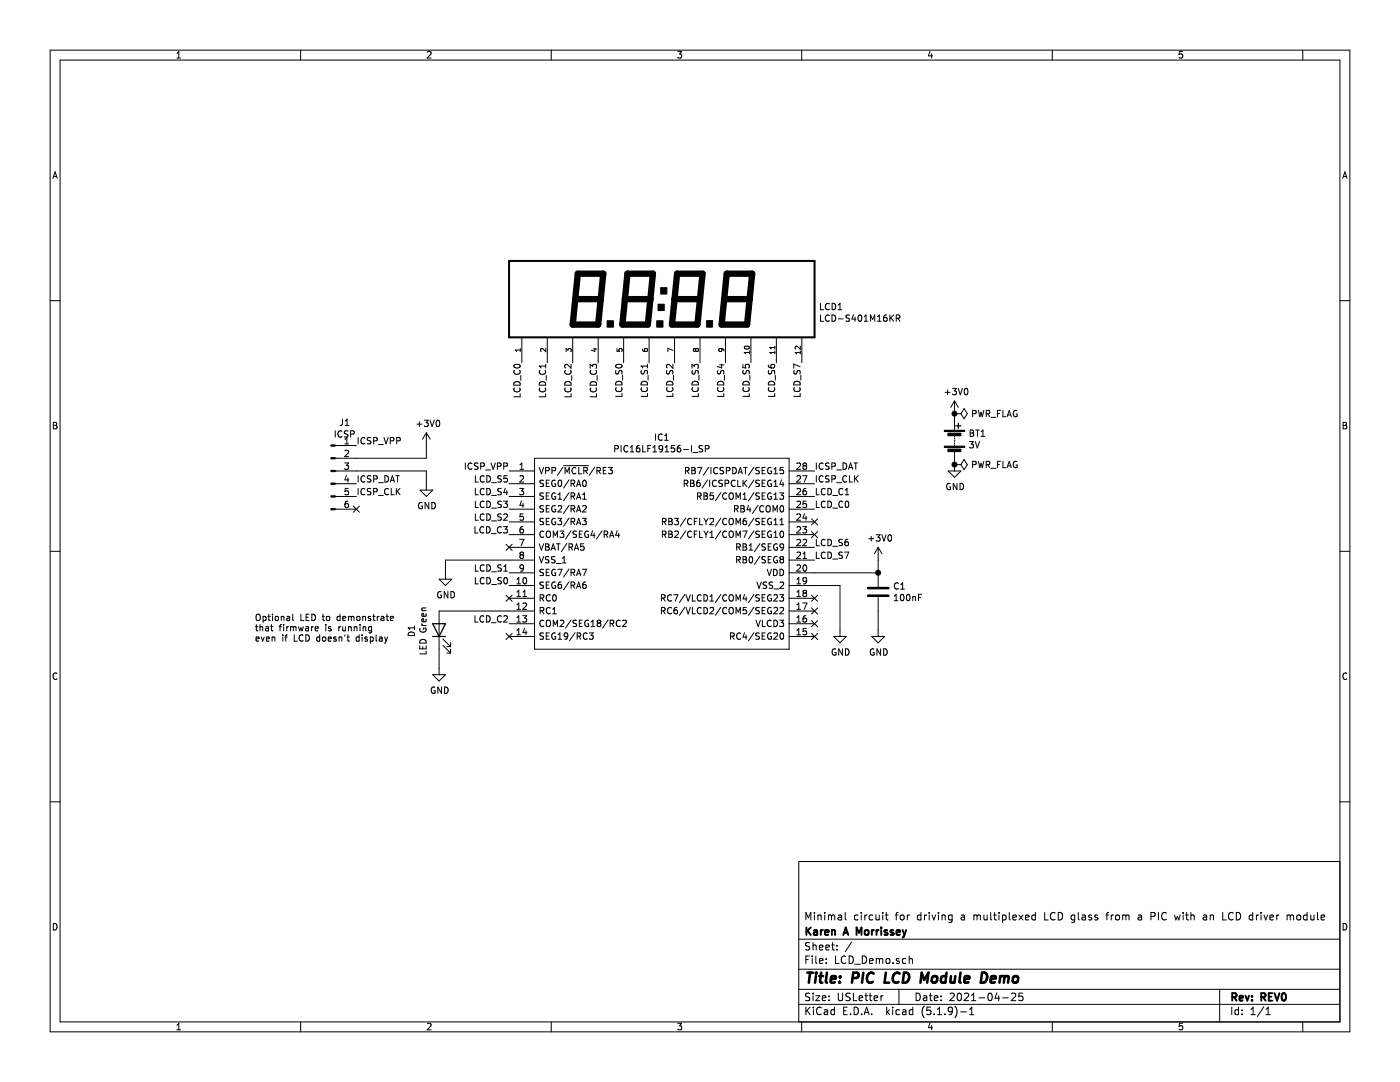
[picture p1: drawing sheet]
EESchema Schematic File Version 4
EELAYER 30 0
EELAYER END
$Descr USLetter 11000 8500
encoding utf-8
Sheet 1 1
Title "PIC LCD Module Demo"
Date "2021-04-25"
Rev "REV0"
Comp "Karen A Morrissey"
Comment1 "Minimal circuit for driving a multiplexed LCD glass from a PIC with an LCD driver module"
Comment2 ""
Comment3 ""
Comment4 ""
$EndDescr
$Comp
L LCD_Demo-rescue:PIC16LF19156-I_SP-PIC16LF19156-I_SP IC1
U 1 1
P 4000 3700
F 0 "IC1" H 5200 3965 50  0000 C CNN
F 1 "PIC16LF19156-I_SP" H 5200 3874 50  0000 C CNN
F 2 "PIC16LF19156-I_SP:DIP794W56P254L3486H508Q28N" H 6250 3800 50  0001 L CNN
F 3 "https://componentsearchengine.com/Datasheets/1/PIC16LF19156-I_SP.pdf" H 6250 3700 50  0001 L CNN
F 4 "8-bit Microcontrollers - MCU 28KB Flash, 2KB RAM, 256KB EE, LCD, 12-bit ADC2, DAC, LP COMP, PWM, CCP, CWG, SMT, ZCD, PPS, RTCC, HLT, WWDT, PMD" H 6250 3600 50  0001 L CNN "Description"
F 5 "5.08" H 6250 3500 50  0001 L CNN "Height"
F 6 "Microchip" H 6250 3400 50  0001 L CNN "Manufacturer_Name"
F 7 "PIC16LF19156-I/SP" H 6250 3300 50  0001 L CNN "Manufacturer_Part_Number"
F 8 "579-PIC16LF19156-ISP" H 6250 3200 50  0001 L CNN "Mouser Part Number"
F 9 "https://www.mouser.com/Search/Refine.aspx?Keyword=579-PIC16LF19156-ISP" H 6250 3100 50  0001 L CNN "Mouser Price/Stock"
F 10 "PIC16LF19156-I/SP" H 6250 3000 50  0001 L CNN "Arrow Part Number"
F 11 "https://www.arrow.com/en/products/pic16lf19156-isp/microchip-technology" H 6250 2900 50  0001 L CNN "Arrow Price/Stock"
	1    4000 3700
	1    0    0    -1  
$EndComp
$Comp
L LCD_Demo-rescue:LCD-S401M16KR-LCD-S401M16KR LCD1
U 1 1
P 4000 2050
F 0 "LCD1" H 6433 1691 50  0000 L CNN
F 1 "LCD-S401M16KR" H 6433 1600 50  0000 L CNN
F 2 "LCD-S401M16KR:LCD-S401M16KR" H 4000 2050 50  0001 L BNN
F 3 "" H 4000 2050 50  0001 L BNN
F 4 "Lumex" H 4000 2050 50  0001 C CNN "Manufacturer_Name"
F 5 "LCD-S401M16KR" H 4000 2050 50  0001 C CNN "Manufacturer_Part_Number"
	1    4000 2050
	1    0    0    -1  
$EndComp
$Comp
L Connector:Conn_01x06_Male J1
U 1 1
P 2600 3700
F 0 "J1" H 2708 4081 50  0000 C CNN
F 1 "ICSP" H 2708 3990 50  0000 C CNN
F 2 "Connector_PinHeader_2.54mm:PinHeader_1x06_P2.54mm_Vertical" H 2600 3700 50  0001 C CNN
F 3 "~" H 2600 3700 50  0001 C CNN
	1    2600 3700
	1    0    0    -1  
$EndComp
$Comp
L Device:C C1
U 1 1
P 6900 4650
F 0 "C1" H 7015 4696 50  0000 L CNN
F 1 "100nF" H 7015 4605 50  0000 L CNN
F 2 "Capacitor_THT:C_Disc_D3.0mm_W1.6mm_P2.50mm" H 6938 4500 50  0001 C CNN
F 3 "~" H 6900 4650 50  0001 C CNN
	1    6900 4650
	1    0    0    -1  
$EndComp
$Comp
L Device:LED D1
U 1 1
P 3450 4950
F 0 "D1" H 3443 5167 50  0000 C CNN
F 1 "LED Green" H 3443 5076 50  0000 C CNN
F 2 "LED_THT:LED_D5.0mm" H 3450 4950 50  0001 C CNN
F 3 "~" H 3450 4950 50  0001 C CNN
	1    3450 4950
	0    -1   -1   0   
$EndComp
$Comp
L power:GND #PWR0101
U 1 1
P 3450 5250
F 0 "#PWR0101" H 3450 5000 50  0001 C CNN
F 1 "GND" H 3455 5077 50  0000 C CNN
F 2 "" H 3450 5250 50  0001 C CNN
F 3 "" H 3450 5250 50  0001 C CNN
	1    3450 5250
	1    0    0    -1  
$EndComp
Text Label 2800 3500 0    50   ~ 0
ICSP_VPP
$Comp
L power:GND #PWR0102
U 1 1
P 3350 3800
F 0 "#PWR0102" H 3350 3550 50  0001 C CNN
F 1 "GND" H 3355 3627 50  0000 C CNN
F 2 "" H 3350 3800 50  0001 C CNN
F 3 "" H 3350 3800 50  0001 C CNN
	1    3350 3800
	1    0    0    -1  
$EndComp
$Comp
L power:+3V0 #PWR0103
U 1 1
P 3350 3500
F 0 "#PWR0103" H 3350 3350 50  0001 C CNN
F 1 "+3V0" H 3365 3673 50  0000 C CNN
F 2 "" H 3350 3500 50  0001 C CNN
F 3 "" H 3350 3500 50  0001 C CNN
	1    3350 3500
	1    0    0    -1  
$EndComp
NoConn ~ 2800 4000
Wire Wire Line
	4000 4800 3450 4800
Text Label 4100 2850 3    50   ~ 0
LCD_C0
Text Label 4300 2850 3    50   ~ 0
LCD_C1
Text Label 4500 2850 3    50   ~ 0
LCD_C2
Text Label 4700 2850 3    50   ~ 0
LCD_C3
Text Label 4900 2850 3    50   ~ 0
LCD_S0
Text Label 5100 2850 3    50   ~ 0
LCD_S1
Text Label 5300 2850 3    50   ~ 0
LCD_S2
Text Label 5500 2850 3    50   ~ 0
LCD_S3
Text Label 5700 2850 3    50   ~ 0
LCD_S4
Text Label 5900 2850 3    50   ~ 0
LCD_S5
Text Label 6100 2850 3    50   ~ 0
LCD_S6
Text Label 6300 2850 3    50   ~ 0
LCD_S7
Wire Wire Line
	2800 3600 3350 3600
Wire Wire Line
	2800 3700 3350 3700
Text Label 6400 3700 0    50   ~ 0
ICSP_DAT
Text Label 6400 3800 0    50   ~ 0
ICSP_CLK
Text Label 6400 4300 0    50   ~ 0
LCD_S6
Text Label 6400 4400 0    50   ~ 0
LCD_S7
Text Label 4000 3700 2    50   ~ 0
ICSP_VPP
Text Label 4000 3800 2    50   ~ 0
LCD_S5
Text Label 4000 3900 2    50   ~ 0
LCD_S4
Text Label 4000 4000 2    50   ~ 0
LCD_S3
Text Label 4000 4100 2    50   ~ 0
LCD_S2
Text Label 4000 4200 2    50   ~ 0
LCD_C3
Text Label 4000 4900 2    50   ~ 0
LCD_C2
Text Label 6400 4000 0    50   ~ 0
LCD_C0
Text Label 6400 3900 0    50   ~ 0
LCD_C1
$Comp
L power:+3V0 #PWR0104
U 1 1
P 6900 4400
F 0 "#PWR0104" H 6900 4250 50  0001 C CNN
F 1 "+3V0" H 6915 4573 50  0000 C CNN
F 2 "" H 6900 4400 50  0001 C CNN
F 3 "" H 6900 4400 50  0001 C CNN
	1    6900 4400
	1    0    0    -1  
$EndComp
$Comp
L power:GND #PWR0105
U 1 1
P 6900 4950
F 0 "#PWR0105" H 6900 4700 50  0001 C CNN
F 1 "GND" H 6905 4777 50  0000 C CNN
F 2 "" H 6900 4950 50  0001 C CNN
F 3 "" H 6900 4950 50  0001 C CNN
	1    6900 4950
	1    0    0    -1  
$EndComp
Text Label 2800 3800 0    50   ~ 0
ICSP_DAT
Text Label 2800 3900 0    50   ~ 0
ICSP_CLK
NoConn ~ 4000 4300
NoConn ~ 4000 4700
NoConn ~ 4000 5000
NoConn ~ 6400 5000
$Comp
L Device:Battery BT1
U 1 1
P 7500 3450
F 0 "BT1" H 7608 3496 50  0000 L CNN
F 1 "3V" H 7608 3405 50  0000 L CNN
F 2 "Connector_Wire:SolderWire-0.1sqmm_1x02_P3.6mm_D0.4mm_OD1mm" V 7500 3510 50  0001 C CNN
F 3 "~" V 7500 3510 50  0001 C CNN
	1    7500 3450
	1    0    0    -1  
$EndComp
$Comp
L power:+3V0 #PWR01
U 1 1
P 7500 3250
F 0 "#PWR01" H 7500 3100 50  0001 C CNN
F 1 "+3V0" H 7515 3423 50  0000 C CNN
F 2 "" H 7500 3250 50  0001 C CNN
F 3 "" H 7500 3250 50  0001 C CNN
	1    7500 3250
	1    0    0    -1  
$EndComp
$Comp
L power:GND #PWR02
U 1 1
P 7500 3650
F 0 "#PWR02" H 7500 3400 50  0001 C CNN
F 1 "GND" H 7505 3477 50  0000 C CNN
F 2 "" H 7500 3650 50  0001 C CNN
F 3 "" H 7500 3650 50  0001 C CNN
	1    7500 3650
	1    0    0    -1  
$EndComp
$Comp
L power:PWR_FLAG #FLG01
U 1 1
P 7500 3250
F 0 "#FLG01" H 7500 3325 50  0001 C CNN
F 1 "PWR_FLAG" V 7500 3378 50  0000 L CNN
F 2 "" H 7500 3250 50  0001 C CNN
F 3 "~" H 7500 3250 50  0001 C CNN
	1    7500 3250
	0    1    1    0   
$EndComp
Connection ~ 7500 3250
$Comp
L power:PWR_FLAG #FLG02
U 1 1
P 7500 3650
F 0 "#FLG02" H 7500 3725 50  0001 C CNN
F 1 "PWR_FLAG" V 7500 3778 50  0000 L CNN
F 2 "" H 7500 3650 50  0001 C CNN
F 3 "~" H 7500 3650 50  0001 C CNN
	1    7500 3650
	0    1    1    0   
$EndComp
Connection ~ 7500 3650
Text Label 4000 4500 2    50   ~ 0
LCD_S1
Text Label 4000 4600 2    50   ~ 0
LCD_S0
Wire Wire Line
	3350 3600 3350 3500
Wire Wire Line
	3350 3700 3350 3800
$Comp
L power:GND #PWR03
U 1 1
P 3500 4500
F 0 "#PWR03" H 3500 4250 50  0001 C CNN
F 1 "GND" H 3505 4327 50  0000 C CNN
F 2 "" H 3500 4500 50  0001 C CNN
F 3 "" H 3500 4500 50  0001 C CNN
	1    3500 4500
	1    0    0    -1  
$EndComp
Text Notes 2000 5050 0    50   ~ 0
Optional LED to demonstrate\nthat firmware is running\neven if LCD doesn't display
Wire Wire Line
	4000 4400 3500 4400
NoConn ~ 6400 4900
NoConn ~ 6400 4800
NoConn ~ 6400 4700
NoConn ~ 6400 4200
NoConn ~ 6400 4100
Wire Wire Line
	6400 4500 6900 4500
Wire Wire Line
	6600 4600 6400 4600
Wire Wire Line
	3450 5100 3450 5250
$Comp
L power:GND #PWR?
U 1 1
P 6600 4950
F 0 "#PWR?" H 6600 4700 50  0001 C CNN
F 1 "GND" H 6605 4777 50  0000 C CNN
F 2 "" H 6600 4950 50  0001 C CNN
F 3 "" H 6600 4950 50  0001 C CNN
	1    6600 4950
	1    0    0    -1  
$EndComp
Wire Wire Line
	6900 4500 6900 4400
Connection ~ 6900 4500
Wire Wire Line
	6900 4800 6900 4950
Wire Wire Line
	6600 4600 6600 4950
Wire Wire Line
	3500 4400 3500 4500
$EndSCHEMATC
